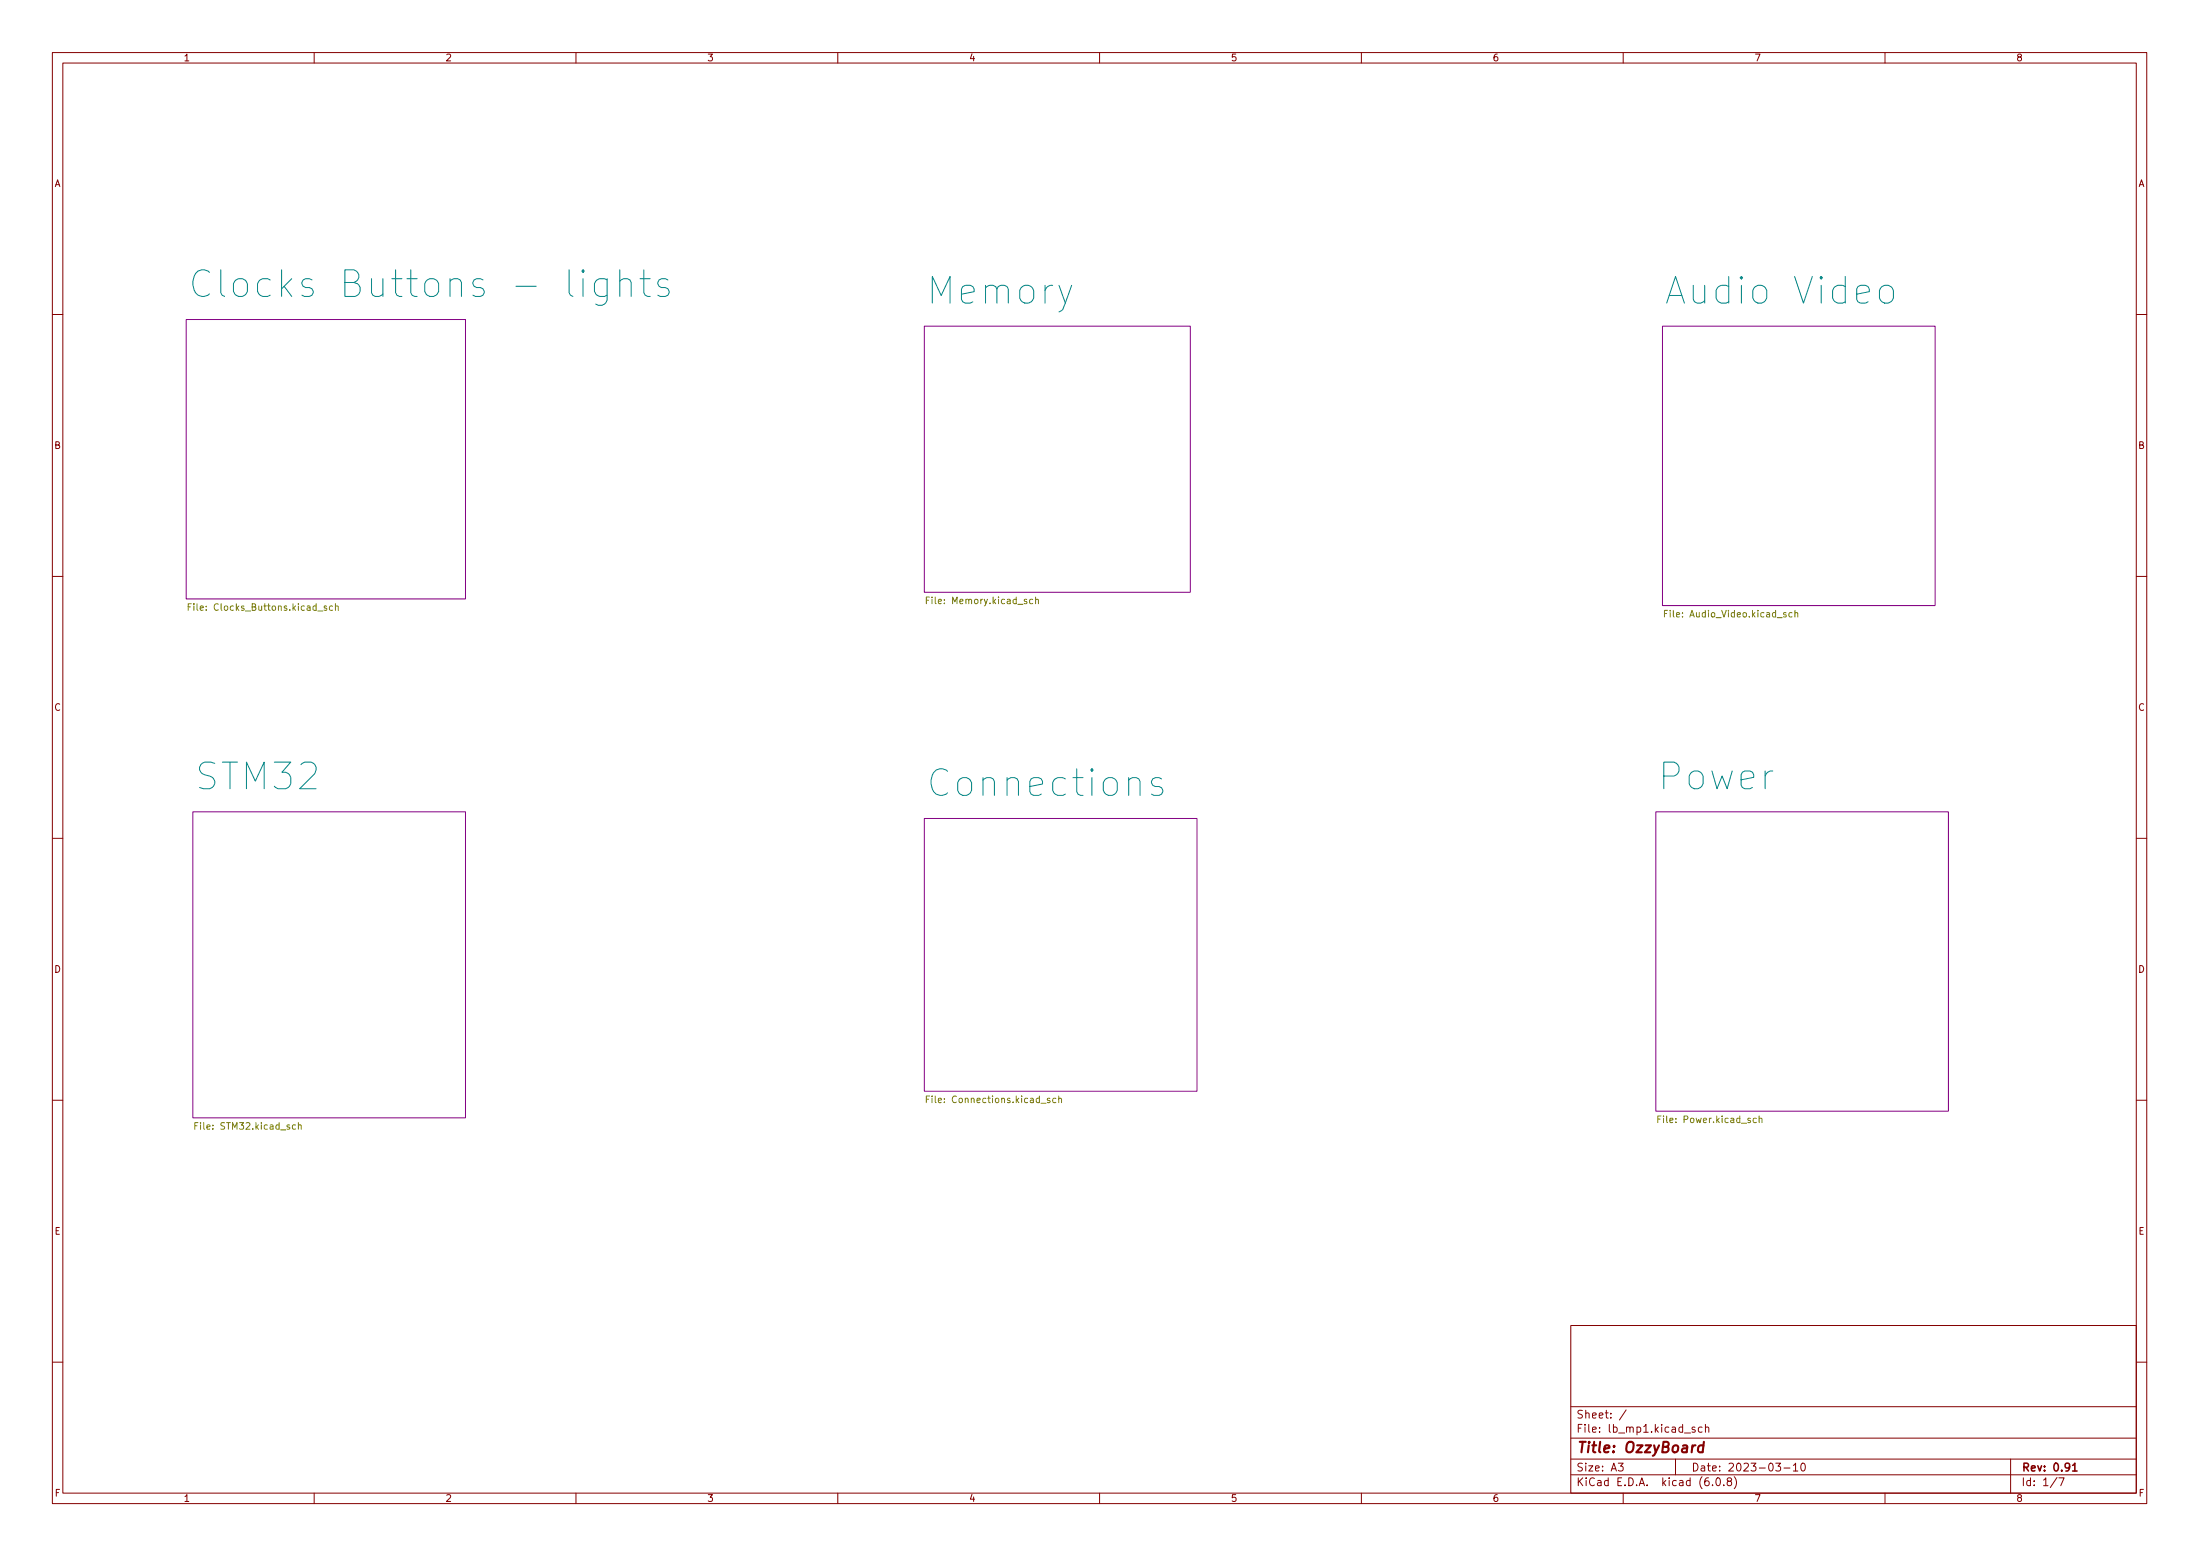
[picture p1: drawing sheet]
<svg xmlns="http://www.w3.org/2000/svg" width="420mm" height="297mm" viewBox="0 0 420 297" stroke-linecap="round" stroke-linejoin="round" font-family="sans-serif">
<g fill="none" stroke="#840000" stroke-width=".19">
<path d="M10 10h400v277h-400zM12 12h396v273h-396zM60 10v2M110 10v2M160 10v2M210 10v2M260 10v2M310 10v2M360 10v2M10 60h2M408 60h2M10 110h2"/>
<path d="M408 110h2M10 160h2M408 160h2M10 210h2M408 210h2M300 253h108v32h-108zM10 260h2M300 278.5h108M300 274.5h108M300 268.5h108M309.1 279.3h.9l-.5 .6 .4 .1v.7l-.2 .1-.6-.1M310.6 269.1l-1.3 2"/>
<path d="M320 278.5v3M321.7 273.6h1.2M323.7 272.5l-.3-.1-.3 .2 .1 .2 .5 .2v.3h-.6M325.1 272.5l-.5-.1-.2 .3 .1 .6h.6M325.7 272.6l.2-.2 .4 .1 .1 .9M325.7 271.9v1.5M339.1 279.3h1l-.5 .6 .4 .1v.7l-.2 .1-.7-.1M342.5 279.7l.4-.4v1.5M344.1 279.4l.2-.1a.8 .8 0 0 1 .5 .8 .8 .8 0 0 1-.5 .7 .99 .99 0 0 1-.2-1.4zM384 278.5v6.5M408 260h2M60 285v2"/>
<path d="M110 285v2M160 285v2M210 285v2M260 285v2M300 281.5h108M310 285v2M327.1 283.5v.1M327.9 282.2l.2-.1a.8 .8 0 0 1 .5 .8 .8 .8 0 0 1-.5 .7 1 1 0 0 1-.2-1.4zM329.2 283.5v.1M330.1 282.8l-.2-.3v-.2l.2-.2 .5 .1 .1 .2-.1 .2-.6 .2-.1 .2v.5l.2 .1h.3l.3-.3-.1-.4-.2-.1M331.2 281.9a1.72 1.72 0 0 1 0 2.3M340.7 280.2h1.2"/>
<path d="M342.5 280.8h.9M360 285v2M392.9 282l-1.3 2M393.2 282.1h1l-.6 1.5"/>
</g>
<path d="M395.8 279.7l.5-.4v1.5M395.8 280.8h.9" fill="none" stroke="#840000" stroke-width=".3"/>
<path d="M325.3 276a.66 .66 0 0 0-1 .3v.6l.1 .2h.8M325.4 275.2l-.2 2" fill="none" stroke="#840000" stroke-width=".4"/>
<g fill="#fff" stroke="#fff" stroke-width=".19">
<path d="M316.2 155h55.9v57.1h-55.9z"/>
<path d="M176.5 62.3h50.8v50.8h-50.8z"/>
<path d="M317.5 62.3h52.1v53.3h-52.1z"/>
<path d="M176.5 156.2h52.1v52.1h-52.1z"/>
<path d="M36.8 155h52.1v58.4h-52.1z"/>
<path d="M35.6 61h53.3v53.3h-53.3z"/>
</g>
<path d="M35.6 61h53.3v53.3h-53.3zM176.5 62.3h50.8v50.8h-50.8zM317.5 62.3h52.1v53.3h-52.1zM36.8 155h52.1v58.4h-52.1zM176.5 156.2h52.1v52.1h-52.1zM316.2 155h55.9v57.1h-55.9z" fill="none" stroke="#840084" stroke-width=".19"/>
<g fill="none" stroke="#848400" stroke-width=".19">
<path d="M35.9 115.9h.5M36.5 115.2h-.6v1.3M62.4 115.7h-.3l-.2 .2v.1l.5 .2v.3h-.5M63.5 115.7h-.3l-.3 .2 .1 .6h.5M64.1 115.8l.1-.1h.3l.1 .8M64.1 115.2v1.3M176.9 114.6h.4M177.5 114h-.6v1.2M197.2 114.5l-.3-.1-.3 .2 .1 .6h.5M197.8 114.5l.2-.1 .3 .1v.7M197.8 114v1.2M317.9 117.1h.4"/>
<path d="M318.5 116.5h-.6v1.3M342.3 117l-.4-.1-.3 .3 .2 .5h.5M342.8 117.1l.2-.2 .3 .1v.8M342.8 116.5v1.3M37.2 214.9h.4M37.8 214.3h-.6v1.3M56.4 214.8l-.3-.1-.3 .3 .2 .5h.4M57 214.9l.2-.2 .3 .1v.8M57 214.3v1.3M176.9 209.8h.4M177.5 209.2h-.6v1.3M200.5 209.7h-.3l-.2 .1 .1 .2 .4 .1v.3h-.5"/>
<path d="M201.6 209.7h-.3l-.3 .2 .2 .5h.4M202.2 209.8l.2-.1h.3v.8M202.2 209.2v1.3M316.6 213.6h.4M317.2 213h-.6v1.3M335.4 213.5h-.3l-.3 .2 .1 .5h.5M336 213.6l.1-.1h.3l.1 .8M336 213v1.3"/>
</g>
<path d="M40 52a1.76 1.76 0 0 0-2.9 .7 3.2 3.2 0 0 0 .7 3.6 1.78 1.78 0 0 0 2.2-.2M118.4 53.7a1.26 1.26 0 0 1 2.1 .2v2.7M118.4 51.5v5.1M122.2 53.2h2M123 51.5v4.4l.2 .4 .5 .3h.5M127.6 53.4l-.5-.2h-.8l-.4 .2-.3 .5 .3 .8 .4 .2h.8l.5 .2 .2 .5-.2 .7-.5 .3h-1l-.5-.3M359.4 54.7a1.38 1.38 0 0 1 2.2 .7v1.5a1.38 1.38 0 0 1-1.3 1 1.38 1.38 0 0 1-1.4-1v-1.5zM221.8 148.7l-.4-.2h-.8l-.5 .2-.2 .5 .2 .7 .5 .2h.8l.4 .3 .3 .5-.3 .7-.4 .2h-1l-.5-.2" fill="none" stroke="#008484" stroke-width=".19"/>
<g font-size="7.1" fill="#008484">
<text x="43.8" y="56.8">Clocks Buttons - lights</text>
<text x="177.6" y="58.1">Memory</text>
<text x="319.6" y="58.1">Audio Video</text>
<text x="37.8" y="150.8">STM32</text>
<text x="178.5" y="152.1">Connections</text>
<text x="317.2" y="150.8">Power</text>
</g>
<text font-size="2.8" fill="#840000" x="301" y="277.3">Title: OzzyBoard</text>
<g font-size="2.1" fill="#840000">
<text x="301" y="273.5">File: lb_mp1.kicad_sch</text>
<text x="301" y="270.8">Sheet: /</text>
<text x="301" y="280.9">Size: A3</text>
<text x="323" y="280.9">Date: 2023-03-10</text>
<text x="386" y="280.9">Rev: 0.91</text>
<text x="301" y="283.7">KiCad E.D.A. kicad (6.0.8)</text>
<text x="386" y="283.7">Id: 1/7</text>
</g>
<g font-size="1.8" fill="#840000">
<text x="35" y="11.7">1</text>
<text x="85" y="11.7">2</text>
<text x="135" y="11.7">3</text>
<text x="185" y="11.7">4</text>
<text x="235" y="11.7">5</text>
<text x="285" y="11.7">6</text>
<text x="335" y="11.7">7</text>
<text x="385" y="11.7">8</text>
<text x="10.3" y="35.7">A</text>
<text x="408.3" y="35.7">A</text>
<text x="10.3" y="85.7">B</text>
<text x="408.3" y="85.7">B</text>
<text x="10.3" y="135.7">C</text>
<text x="408.3" y="135.7">C</text>
<text x="10.3" y="185.7">D</text>
<text x="408.3" y="185.7">D</text>
<text x="10.4" y="235.7">E</text>
<text x="408.4" y="235.7">E</text>
<text x="10.4" y="285.7">F</text>
<text x="35" y="286.7">1</text>
<text x="85" y="286.7">2</text>
<text x="135" y="286.7">3</text>
<text x="185" y="286.7">4</text>
<text x="235" y="286.7">5</text>
<text x="285" y="286.7">6</text>
<text x="335" y="286.7">7</text>
<text x="385" y="286.7">8</text>
<text x="408.4" y="285.7">F</text>
</g>
<g font-size="1.8" fill="#848400">
<text x="37" y="116.6">File: Clocks_Buttons.kicad_sch</text>
<text x="177.6" y="115.3">File: Memory.kicad_sch</text>
<text x="318.6" y="117.8">File: Audio_Video.kicad_sch</text>
<text x="37.9" y="215.6">File: STM32.kicad_sch</text>
<text x="177.9" y="210.6">File: Connections.kicad_sch</text>
<text x="317.3" y="214.4">File: Power.kicad_sch</text>
</g>
</svg>
